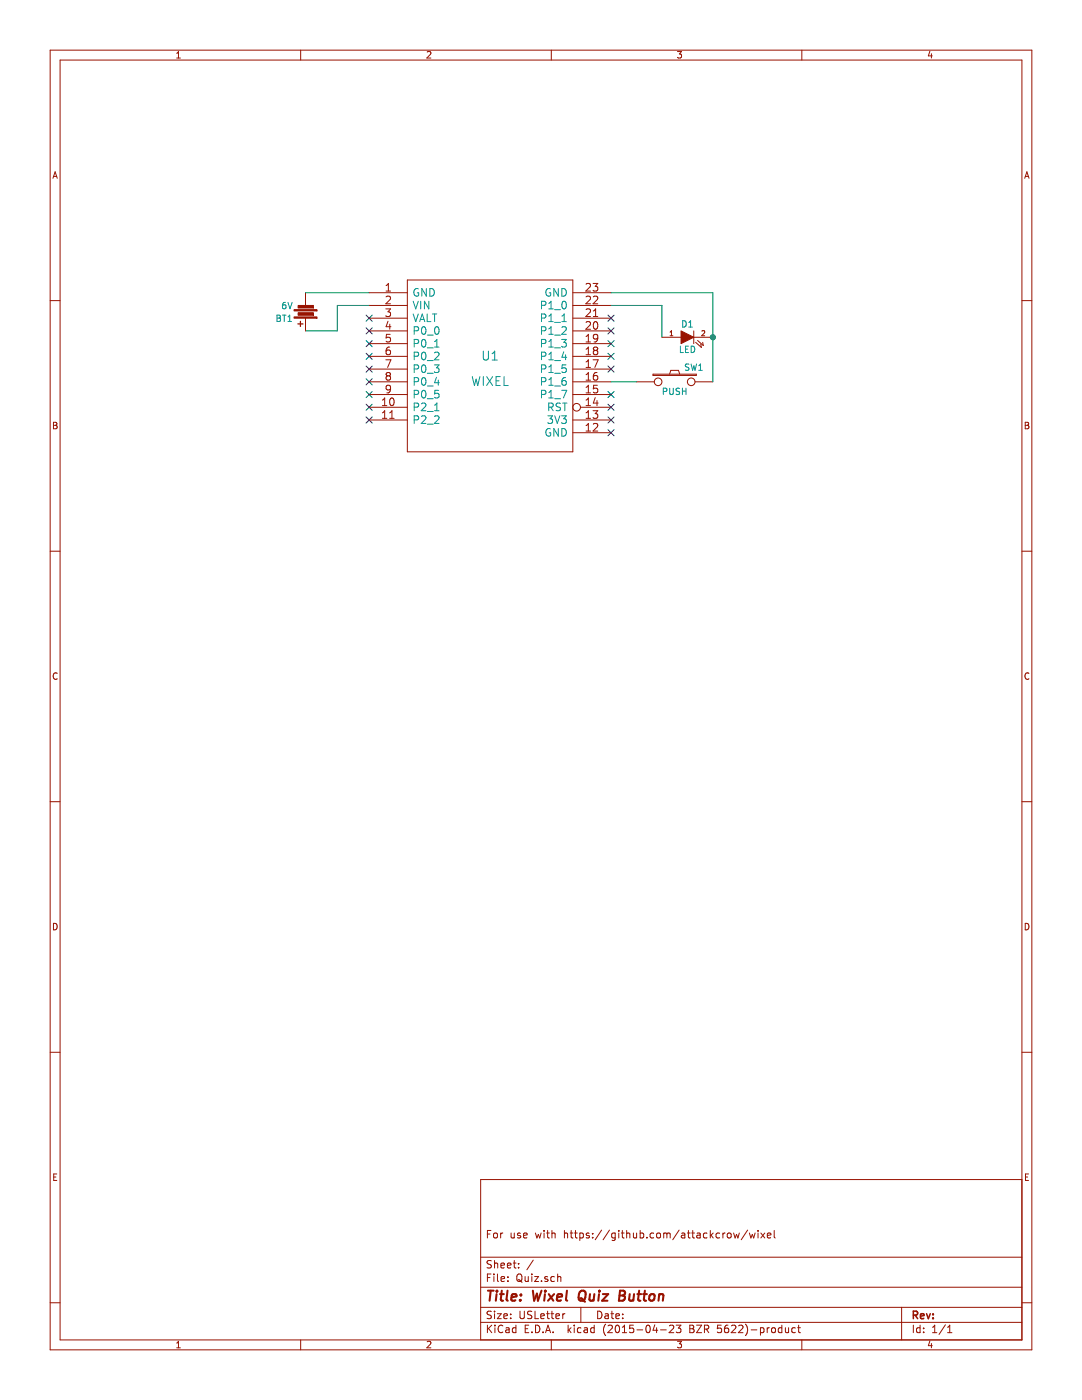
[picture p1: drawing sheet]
EESchema Schematic File Version 2
LIBS:power
LIBS:device
LIBS:transistors
LIBS:conn
LIBS:linear
LIBS:regul
LIBS:74xx
LIBS:cmos4000
LIBS:adc-dac
LIBS:memory
LIBS:xilinx
LIBS:special
LIBS:microcontrollers
LIBS:dsp
LIBS:microchip
LIBS:analog_switches
LIBS:motorola
LIBS:texas
LIBS:intel
LIBS:audio
LIBS:interface
LIBS:digital-audio
LIBS:philips
LIBS:display
LIBS:cypress
LIBS:siliconi
LIBS:opto
LIBS:atmel
LIBS:contrib
LIBS:valves
EELAYER 25 0
EELAYER END
$Descr USLetter 8500 11000 portrait
encoding utf-8
Sheet 1 1
Title "Wixel Quiz Button"
Date ""
Rev ""
Comp ""
Comment1 "For use with https://github.com/attackcrow/wixel"
Comment2 ""
Comment3 ""
Comment4 ""
$EndDescr
$Comp
L Battery BT1
U 1 1
P 2400 2450
F 0 "BT1" H 2500 2500 50  0000 L CNN
F 1 "6V" H 2500 2400 50  0000 L CNN
F 2 "" V 2400 2490 60  0000 C CNN
F 3 "" V 2400 2490 60  0000 C CNN
	1    2400 2450
	-1   0    0    1   
$EndComp
$Comp
L Wixel U1
U 1 1
P 3850 2950
F 0 "U1" H 3850 3100 70  0000 C CNN
F 1 "WIXEL" H 3850 2900 70  0000 C CNN
F 2 "" H 3850 3000 60  0000 C CNN
F 3 "" H 3850 3000 60  0000 C CNN
	1    3850 2950
	1    0    0    -1  
$EndComp
$Comp
L SW_PUSH SW1
U 1 1
P 5300 3000
F 0 "SW1" H 5450 3110 50  0000 C CNN
F 1 "PUSH" H 5300 2920 50  0000 C CNN
F 2 "" H 5300 3000 60  0000 C CNN
F 3 "" H 5300 3000 60  0000 C CNN
	1    5300 3000
	1    0    0    -1  
$EndComp
$Comp
L LED D1
U 1 1
P 5400 2650
F 0 "D1" H 5400 2750 50  0000 C CNN
F 1 "LED" H 5400 2550 50  0000 C CNN
F 2 "" H 5400 2650 60  0000 C CNN
F 3 "" H 5400 2650 60  0000 C CNN
	1    5400 2650
	1    0    0    -1  
$EndComp
Wire Wire Line
	4800 2300 5600 2300
Connection ~ 5600 2650
Wire Wire Line
	5000 3000 4800 3000
Wire Wire Line
	4800 2400 5200 2400
Wire Wire Line
	5200 2400 5200 2650
Wire Wire Line
	2400 2300 2900 2300
Wire Wire Line
	2900 2400 2650 2400
Wire Wire Line
	2650 2400 2650 2600
Wire Wire Line
	2650 2600 2400 2600
Wire Wire Line
	5600 2300 5600 3000
NoConn ~ 4800 2500
NoConn ~ 4800 2600
NoConn ~ 4800 2700
NoConn ~ 4800 2800
NoConn ~ 4800 2900
NoConn ~ 4800 3100
NoConn ~ 4800 3200
NoConn ~ 4800 3300
NoConn ~ 4800 3400
NoConn ~ 2900 3300
NoConn ~ 2900 3200
NoConn ~ 2900 3100
NoConn ~ 2900 3000
NoConn ~ 2900 2900
NoConn ~ 2900 2800
NoConn ~ 2900 2700
NoConn ~ 2900 2600
NoConn ~ 2900 2500
$EndSCHEMATC
